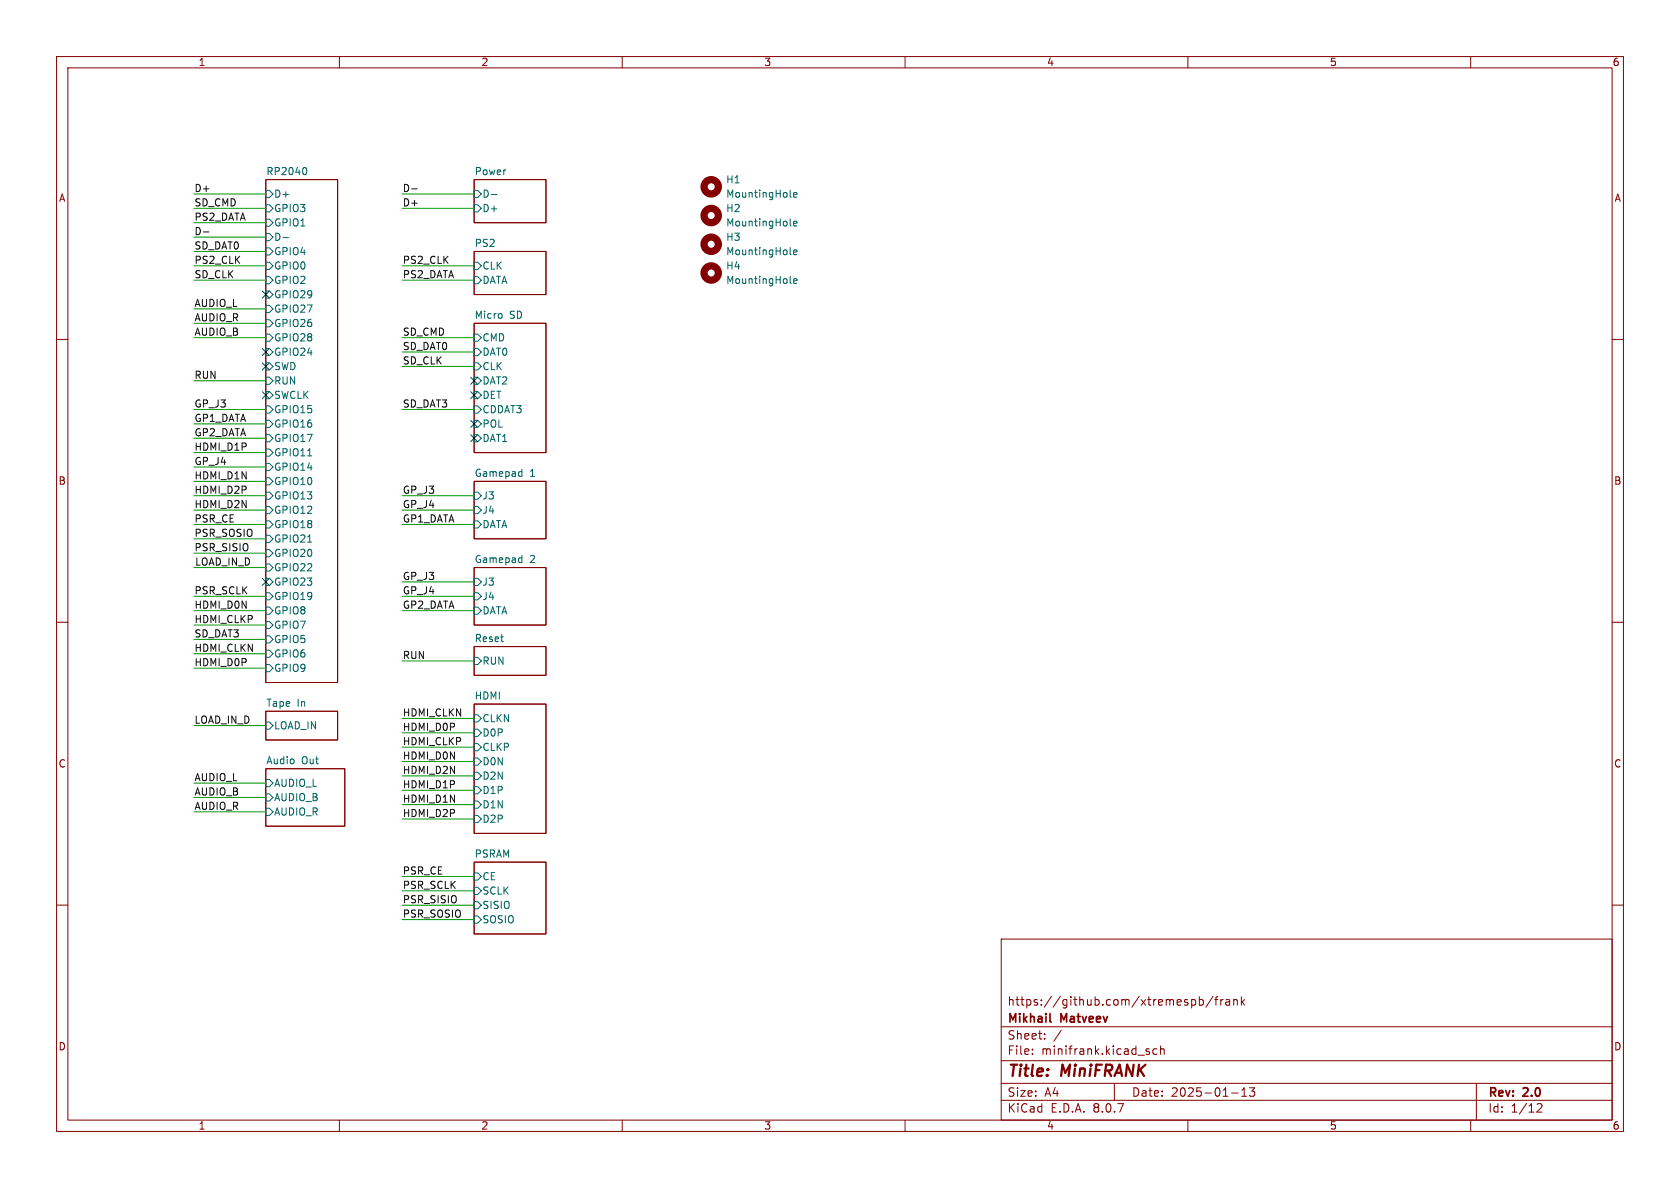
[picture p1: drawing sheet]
(kicad_sch
 (version 20231120)
 (generator "eeschema")
 (generator_version "8.0")
 (paper "A4")
 (title_block
  (title "MiniFRANK")
  (date "2025-01-13")
  (rev "2.0")
  (company "Mikhail Matveev")
  (comment 1 "https://github.com/xtremespb/frank"))
 (lib_symbols
  (symbol "Mechanical:MountingHole"
   (pin_names
    (offset 1.016)) (exclude_from_sim yes) (in_bom no) (on_board yes)
   (property "Reference" "H" (at 0 5.08 0) (effects (font (size 1.27 1.27))))
   (property "Value" "MountingHole" (at 0 3.175 0) (effects (font (size 1.27 1.27))))
   (property "Footprint" "" (at 0 0 0) (effects (font (size 1.27 1.27)) (hide yes)))
   (property "Datasheet" "~" (at 0 0 0) (effects (font (size 1.27 1.27)) (hide yes)))
   (property "Description" "Mounting Hole without connection" (at 0 0 0) (effects (font (size 1.27 1.27)) (hide yes)))
   (symbol "MountingHole_0_1"
    (circle (center 0 0) (radius 1.27) (stroke (width 1.27) (type default)) (fill (type none))))))
 (no_connect
  (at 83.82 77.47))
 (no_connect
  (at 46.99 62.23))
 (no_connect
  (at 83.82 74.93))
 (no_connect
  (at 46.99 69.85))
 (no_connect
  (at 46.99 102.87))
 (no_connect
  (at 83.82 69.85))
 (no_connect
  (at 83.82 67.31))
 (no_connect
  (at 46.99 64.77))
 (no_connect
  (at 46.99 52.07))
 (wire
  (pts (xy 34.29 115.57) (xy 46.99 115.57))
  (stroke (width 0) (type default)))
 (wire
  (pts (xy 34.29 77.47) (xy 46.99 77.47))
  (stroke (width 0) (type default)))
 (wire
  (pts (xy 71.12 49.53) (xy 83.82 49.53))
  (stroke (width 0) (type default)))
 (wire
  (pts (xy 34.29 128.27) (xy 46.99 128.27))
  (stroke (width 0) (type default)))
 (wire
  (pts (xy 34.29 110.49) (xy 46.99 110.49))
  (stroke (width 0) (type default)))
 (wire
  (pts (xy 34.29 140.97) (xy 46.99 140.97))
  (stroke (width 0) (type default)))
 (wire
  (pts (xy 71.12 62.23) (xy 83.82 62.23))
  (stroke (width 0) (type default)))
 (wire
  (pts (xy 34.29 82.55) (xy 46.99 82.55))
  (stroke (width 0) (type default)))
 (wire
  (pts (xy 34.29 105.41) (xy 46.99 105.41))
  (stroke (width 0) (type default)))
 (wire
  (pts (xy 71.12 139.7) (xy 83.82 139.7))
  (stroke (width 0) (type default)))
 (wire
  (pts (xy 34.29 100.33) (xy 46.99 100.33))
  (stroke (width 0) (type default)))
 (wire
  (pts (xy 34.29 118.11) (xy 46.99 118.11))
  (stroke (width 0) (type default)))
 (wire
  (pts (xy 34.29 74.93) (xy 46.99 74.93))
  (stroke (width 0) (type default)))
 (wire
  (pts (xy 34.29 92.71) (xy 46.99 92.71))
  (stroke (width 0) (type default)))
 (wire
  (pts (xy 34.29 57.15) (xy 46.99 57.15))
  (stroke (width 0) (type default)))
 (wire
  (pts (xy 34.29 97.79) (xy 46.99 97.79))
  (stroke (width 0) (type default)))
 (wire
  (pts (xy 34.29 90.17) (xy 46.99 90.17))
  (stroke (width 0) (type default)))
 (wire
  (pts (xy 71.12 92.71) (xy 83.82 92.71))
  (stroke (width 0) (type default)))
 (wire
  (pts (xy 34.29 113.03) (xy 46.99 113.03))
  (stroke (width 0) (type default)))
 (wire
  (pts (xy 34.29 44.45) (xy 46.99 44.45))
  (stroke (width 0) (type default)))
 (wire
  (pts (xy 34.29 49.53) (xy 46.99 49.53))
  (stroke (width 0) (type default)))
 (wire
  (pts (xy 71.12 157.48) (xy 83.82 157.48))
  (stroke (width 0) (type default)))
 (wire
  (pts (xy 34.29 143.51) (xy 46.99 143.51))
  (stroke (width 0) (type default)))
 (wire
  (pts (xy 71.12 36.83) (xy 83.82 36.83))
  (stroke (width 0) (type default)))
 (wire
  (pts (xy 71.12 134.62) (xy 83.82 134.62))
  (stroke (width 0) (type default)))
 (wire
  (pts (xy 71.12 34.29) (xy 83.82 34.29))
  (stroke (width 0) (type default)))
 (wire
  (pts (xy 71.12 102.87) (xy 83.82 102.87))
  (stroke (width 0) (type default)))
 (wire
  (pts (xy 71.12 129.54) (xy 83.82 129.54))
  (stroke (width 0) (type default)))
 (wire
  (pts (xy 71.12 127) (xy 83.82 127))
  (stroke (width 0) (type default)))
 (wire
  (pts (xy 34.29 107.95) (xy 46.99 107.95))
  (stroke (width 0) (type default)))
 (wire
  (pts (xy 71.12 72.39) (xy 83.82 72.39))
  (stroke (width 0) (type default)))
 (wire
  (pts (xy 34.29 72.39) (xy 46.99 72.39))
  (stroke (width 0) (type default)))
 (wire
  (pts (xy 34.29 36.83) (xy 46.99 36.83))
  (stroke (width 0) (type default)))
 (wire
  (pts (xy 34.29 34.29) (xy 46.99 34.29))
  (stroke (width 0) (type default)))
 (wire
  (pts (xy 34.29 80.01) (xy 46.99 80.01))
  (stroke (width 0) (type default)))
 (wire
  (pts (xy 71.12 107.95) (xy 83.82 107.95))
  (stroke (width 0) (type default)))
 (wire
  (pts (xy 34.29 95.25) (xy 46.99 95.25))
  (stroke (width 0) (type default)))
 (wire
  (pts (xy 71.12 142.24) (xy 83.82 142.24))
  (stroke (width 0) (type default)))
 (wire
  (pts (xy 34.29 85.09) (xy 46.99 85.09))
  (stroke (width 0) (type default)))
 (wire
  (pts (xy 34.29 138.43) (xy 46.99 138.43))
  (stroke (width 0) (type default)))
 (wire
  (pts (xy 71.12 160.02) (xy 83.82 160.02))
  (stroke (width 0) (type default)))
 (wire
  (pts (xy 34.29 41.91) (xy 46.99 41.91))
  (stroke (width 0) (type default)))
 (wire
  (pts (xy 71.12 46.99) (xy 83.82 46.99))
  (stroke (width 0) (type default)))
 (wire
  (pts (xy 71.12 154.94) (xy 83.82 154.94))
  (stroke (width 0) (type default)))
 (wire
  (pts (xy 71.12 132.08) (xy 83.82 132.08))
  (stroke (width 0) (type default)))
 (wire
  (pts (xy 34.29 54.61) (xy 46.99 54.61))
  (stroke (width 0) (type default)))
 (wire
  (pts (xy 71.12 87.63) (xy 83.82 87.63))
  (stroke (width 0) (type default)))
 (wire
  (pts (xy 34.29 87.63) (xy 46.99 87.63))
  (stroke (width 0) (type default)))
 (wire
  (pts (xy 71.12 90.17) (xy 83.82 90.17))
  (stroke (width 0) (type default)))
 (wire
  (pts (xy 71.12 116.84) (xy 83.82 116.84))
  (stroke (width 0) (type default)))
 (wire
  (pts (xy 34.29 46.99) (xy 46.99 46.99))
  (stroke (width 0) (type default)))
 (wire
  (pts (xy 34.29 67.31) (xy 46.99 67.31))
  (stroke (width 0) (type default)))
 (wire
  (pts (xy 71.12 105.41) (xy 83.82 105.41))
  (stroke (width 0) (type default)))
 (wire
  (pts (xy 34.29 39.37) (xy 46.99 39.37))
  (stroke (width 0) (type default)))
 (wire
  (pts (xy 71.12 162.56) (xy 83.82 162.56))
  (stroke (width 0) (type default)))
 (wire
  (pts (xy 71.12 137.16) (xy 83.82 137.16))
  (stroke (width 0) (type default)))
 (wire
  (pts (xy 34.29 59.69) (xy 46.99 59.69))
  (stroke (width 0) (type default)))
 (wire
  (pts (xy 71.12 64.77) (xy 83.82 64.77))
  (stroke (width 0) (type default)))
 (wire
  (pts (xy 71.12 144.78) (xy 83.82 144.78))
  (stroke (width 0) (type default)))
 (wire
  (pts (xy 71.12 59.69) (xy 83.82 59.69))
  (stroke (width 0) (type default)))
 (label "SD_CLK"
  (at 34.29 49.53 0)
  (fields_autoplaced yes)
  (effects (font (size 1.27 1.27)) (justify left bottom)))
 (label "HDMI_D0N"
  (at 34.29 107.95 0)
  (fields_autoplaced yes)
  (effects (font (size 1.27 1.27)) (justify left bottom)))
 (label "D+"
  (at 71.12 36.83 0)
  (fields_autoplaced yes)
  (effects (font (size 1.27 1.27)) (justify left bottom)))
 (label "PS2_CLK"
  (at 34.29 46.99 0)
  (fields_autoplaced yes)
  (effects (font (size 1.27 1.27)) (justify left bottom)))
 (label "HDMI_CLKP"
  (at 71.12 132.08 0)
  (fields_autoplaced yes)
  (effects (font (size 1.27 1.27)) (justify left bottom)))
 (label "LOAD_IN_D"
  (at 44.45 100.33 180)
  (fields_autoplaced yes)
  (effects (font (size 1.27 1.27)) (justify right bottom)))
 (label "GP_J4"
  (at 71.12 105.41 0)
  (fields_autoplaced yes)
  (effects (font (size 1.27 1.27)) (justify left bottom)))
 (label "GP_J3"
  (at 71.12 102.87 0)
  (fields_autoplaced yes)
  (effects (font (size 1.27 1.27)) (justify left bottom)))
 (label "PSR_SCLK"
  (at 71.12 157.48 0)
  (fields_autoplaced yes)
  (effects (font (size 1.27 1.27)) (justify left bottom)))
 (label "SD_CMD"
  (at 71.12 59.69 0)
  (fields_autoplaced yes)
  (effects (font (size 1.27 1.27)) (justify left bottom)))
 (label "AUDIO_L"
  (at 34.29 138.43 0)
  (fields_autoplaced yes)
  (effects (font (size 1.27 1.27)) (justify left bottom)))
 (label "GP1_DATA"
  (at 71.12 92.71 0)
  (fields_autoplaced yes)
  (effects (font (size 1.27 1.27)) (justify left bottom)))
 (label "GP_J4"
  (at 34.29 82.55 0)
  (fields_autoplaced yes)
  (effects (font (size 1.27 1.27)) (justify left bottom)))
 (label "AUDIO_R"
  (at 34.29 57.15 0)
  (fields_autoplaced yes)
  (effects (font (size 1.27 1.27)) (justify left bottom)))
 (label "PSR_SISIO"
  (at 71.12 160.02 0)
  (fields_autoplaced yes)
  (effects (font (size 1.27 1.27)) (justify left bottom)))
 (label "D+"
  (at 34.29 34.29 0)
  (fields_autoplaced yes)
  (effects (font (size 1.27 1.27)) (justify left bottom)))
 (label "GP_J4"
  (at 71.12 90.17 0)
  (fields_autoplaced yes)
  (effects (font (size 1.27 1.27)) (justify left bottom)))
 (label "PS2_DATA"
  (at 71.12 49.53 0)
  (fields_autoplaced yes)
  (effects (font (size 1.27 1.27)) (justify left bottom)))
 (label "LOAD_IN_D"
  (at 34.29 128.27 0)
  (fields_autoplaced yes)
  (effects (font (size 1.27 1.27)) (justify left bottom)))
 (label "PSR_CE"
  (at 71.12 154.94 0)
  (fields_autoplaced yes)
  (effects (font (size 1.27 1.27)) (justify left bottom)))
 (label "HDMI_D1N"
  (at 34.29 85.09 0)
  (fields_autoplaced yes)
  (effects (font (size 1.27 1.27)) (justify left bottom)))
 (label "SD_DAT3"
  (at 71.12 72.39 0)
  (fields_autoplaced yes)
  (effects (font (size 1.27 1.27)) (justify left bottom)))
 (label "HDMI_D2N"
  (at 71.12 137.16 0)
  (fields_autoplaced yes)
  (effects (font (size 1.27 1.27)) (justify left bottom)))
 (label "AUDIO_B"
  (at 34.29 140.97 0)
  (fields_autoplaced yes)
  (effects (font (size 1.27 1.27)) (justify left bottom)))
 (label "HDMI_CLKN"
  (at 34.29 115.57 0)
  (fields_autoplaced yes)
  (effects (font (size 1.27 1.27)) (justify left bottom)))
 (label "SD_DAT0"
  (at 34.29 44.45 0)
  (fields_autoplaced yes)
  (effects (font (size 1.27 1.27)) (justify left bottom)))
 (label "HDMI_D0P"
  (at 34.29 118.11 0)
  (fields_autoplaced yes)
  (effects (font (size 1.27 1.27)) (justify left bottom)))
 (label "HDMI_D2N"
  (at 34.29 90.17 0)
  (fields_autoplaced yes)
  (effects (font (size 1.27 1.27)) (justify left bottom)))
 (label "PSR_SCLK"
  (at 34.29 105.41 0)
  (fields_autoplaced yes)
  (effects (font (size 1.27 1.27)) (justify left bottom)))
 (label "PS2_CLK"
  (at 71.12 46.99 0)
  (fields_autoplaced yes)
  (effects (font (size 1.27 1.27)) (justify left bottom)))
 (label "SD_DAT3"
  (at 34.29 113.03 0)
  (fields_autoplaced yes)
  (effects (font (size 1.27 1.27)) (justify left bottom)))
 (label "AUDIO_R"
  (at 34.29 143.51 0)
  (fields_autoplaced yes)
  (effects (font (size 1.27 1.27)) (justify left bottom)))
 (label "HDMI_CLKP"
  (at 34.29 110.49 0)
  (fields_autoplaced yes)
  (effects (font (size 1.27 1.27)) (justify left bottom)))
 (label "PSR_SOSIO"
  (at 34.29 95.25 0)
  (fields_autoplaced yes)
  (effects (font (size 1.27 1.27)) (justify left bottom)))
 (label "PSR_CE"
  (at 34.29 92.71 0)
  (fields_autoplaced yes)
  (effects (font (size 1.27 1.27)) (justify left bottom)))
 (label "HDMI_D2P"
  (at 71.12 144.78 0)
  (fields_autoplaced yes)
  (effects (font (size 1.27 1.27)) (justify left bottom)))
 (label "RUN"
  (at 34.29 67.31 0)
  (fields_autoplaced yes)
  (effects (font (size 1.27 1.27)) (justify left bottom)))
 (label "AUDIO_L"
  (at 34.29 54.61 0)
  (fields_autoplaced yes)
  (effects (font (size 1.27 1.27)) (justify left bottom)))
 (label "SD_CLK"
  (at 71.12 64.77 0)
  (fields_autoplaced yes)
  (effects (font (size 1.27 1.27)) (justify left bottom)))
 (label "HDMI_CLKN"
  (at 71.12 127 0)
  (fields_autoplaced yes)
  (effects (font (size 1.27 1.27)) (justify left bottom)))
 (label "GP1_DATA"
  (at 34.29 74.93 0)
  (fields_autoplaced yes)
  (effects (font (size 1.27 1.27)) (justify left bottom)))
 (label "HDMI_D1P"
  (at 34.29 80.01 0)
  (fields_autoplaced yes)
  (effects (font (size 1.27 1.27)) (justify left bottom)))
 (label "GP2_DATA"
  (at 71.12 107.95 0)
  (fields_autoplaced yes)
  (effects (font (size 1.27 1.27)) (justify left bottom)))
 (label "GP_J3"
  (at 34.29 72.39 0)
  (fields_autoplaced yes)
  (effects (font (size 1.27 1.27)) (justify left bottom)))
 (label "PS2_DATA"
  (at 34.29 39.37 0)
  (fields_autoplaced yes)
  (effects (font (size 1.27 1.27)) (justify left bottom)))
 (label "HDMI_D0N"
  (at 71.12 134.62 0)
  (fields_autoplaced yes)
  (effects (font (size 1.27 1.27)) (justify left bottom)))
 (label "HDMI_D1P"
  (at 71.12 139.7 0)
  (fields_autoplaced yes)
  (effects (font (size 1.27 1.27)) (justify left bottom)))
 (label "RUN"
  (at 71.12 116.84 0)
  (fields_autoplaced yes)
  (effects (font (size 1.27 1.27)) (justify left bottom)))
 (label "SD_CMD"
  (at 34.29 36.83 0)
  (fields_autoplaced yes)
  (effects (font (size 1.27 1.27)) (justify left bottom)))
 (label "PSR_SOSIO"
  (at 71.12 162.56 0)
  (fields_autoplaced yes)
  (effects (font (size 1.27 1.27)) (justify left bottom)))
 (label "HDMI_D2P"
  (at 34.29 87.63 0)
  (fields_autoplaced yes)
  (effects (font (size 1.27 1.27)) (justify left bottom)))
 (label "PSR_SISIO"
  (at 34.29 97.79 0)
  (fields_autoplaced yes)
  (effects (font (size 1.27 1.27)) (justify left bottom)))
 (label "SD_DAT0"
  (at 71.12 62.23 0)
  (fields_autoplaced yes)
  (effects (font (size 1.27 1.27)) (justify left bottom)))
 (label "GP_J3"
  (at 71.12 87.63 0)
  (fields_autoplaced yes)
  (effects (font (size 1.27 1.27)) (justify left bottom)))
 (label "D-"
  (at 71.12 34.29 0)
  (fields_autoplaced yes)
  (effects (font (size 1.27 1.27)) (justify left bottom)))
 (label "HDMI_D0P"
  (at 71.12 129.54 0)
  (fields_autoplaced yes)
  (effects (font (size 1.27 1.27)) (justify left bottom)))
 (label "GP2_DATA"
  (at 34.29 77.47 0)
  (fields_autoplaced yes)
  (effects (font (size 1.27 1.27)) (justify left bottom)))
 (label "HDMI_D1N"
  (at 71.12 142.24 0)
  (fields_autoplaced yes)
  (effects (font (size 1.27 1.27)) (justify left bottom)))
 (label "AUDIO_B"
  (at 34.29 59.69 0)
  (fields_autoplaced yes)
  (effects (font (size 1.27 1.27)) (justify left bottom)))
 (label "D-"
  (at 34.29 41.91 0)
  (fields_autoplaced yes)
  (effects (font (size 1.27 1.27)) (justify left bottom)))
 (symbol
  (lib_id "Mechanical:MountingHole")
  (at 125.73 43.18 0)
  (unit 1)
  (exclude_from_sim yes)
  (in_bom no)
  (on_board yes)
  (dnp no)
  (fields_autoplaced yes)
  (property "Reference" "H3" (at 128.27 41.9099 0) (effects (font (size 1.27 1.27)) (justify left)))
  (property "Value" "MountingHole" (at 128.27 44.4499 0) (effects (font (size 1.27 1.27)) (justify left)))
  (property "Footprint" "LIBS:MountingHole_2.7" (at 125.73 43.18 0) (effects (font (size 1.27 1.27)) (hide yes)))
  (property "Datasheet" "~" (at 125.73 43.18 0) (effects (font (size 1.27 1.27)) (hide yes)))
  (property "Description" "Mounting Hole without connection" (at 125.73 43.18 0) (effects (font (size 1.27 1.27)) (hide yes))))
 (symbol
  (lib_id "Mechanical:MountingHole")
  (at 125.73 38.1 0)
  (unit 1)
  (exclude_from_sim yes)
  (in_bom no)
  (on_board yes)
  (dnp no)
  (fields_autoplaced yes)
  (property "Reference" "H2" (at 128.27 36.8299 0) (effects (font (size 1.27 1.27)) (justify left)))
  (property "Value" "MountingHole" (at 128.27 39.3699 0) (effects (font (size 1.27 1.27)) (justify left)))
  (property "Footprint" "LIBS:MountingHole_2.7" (at 125.73 38.1 0) (effects (font (size 1.27 1.27)) (hide yes)))
  (property "Datasheet" "~" (at 125.73 38.1 0) (effects (font (size 1.27 1.27)) (hide yes)))
  (property "Description" "Mounting Hole without connection" (at 125.73 38.1 0) (effects (font (size 1.27 1.27)) (hide yes))))
 (symbol
  (lib_id "Mechanical:MountingHole")
  (at 125.73 48.26 0)
  (unit 1)
  (exclude_from_sim yes)
  (in_bom no)
  (on_board yes)
  (dnp no)
  (fields_autoplaced yes)
  (property "Reference" "H4" (at 128.27 46.9899 0) (effects (font (size 1.27 1.27)) (justify left)))
  (property "Value" "MountingHole" (at 128.27 49.5299 0) (effects (font (size 1.27 1.27)) (justify left)))
  (property "Footprint" "LIBS:MountingHole_2.7" (at 125.73 48.26 0) (effects (font (size 1.27 1.27)) (hide yes)))
  (property "Datasheet" "~" (at 125.73 48.26 0) (effects (font (size 1.27 1.27)) (hide yes)))
  (property "Description" "Mounting Hole without connection" (at 125.73 48.26 0) (effects (font (size 1.27 1.27)) (hide yes))))
 (symbol
  (lib_id "Mechanical:MountingHole")
  (at 125.73 33.02 0)
  (unit 1)
  (exclude_from_sim yes)
  (in_bom no)
  (on_board yes)
  (dnp no)
  (fields_autoplaced yes)
  (property "Reference" "H1" (at 128.27 31.7499 0) (effects (font (size 1.27 1.27)) (justify left)))
  (property "Value" "MountingHole" (at 128.27 34.2899 0) (effects (font (size 1.27 1.27)) (justify left)))
  (property "Footprint" "LIBS:MountingHole_2.7" (at 125.73 33.02 0) (effects (font (size 1.27 1.27)) (hide yes)))
  (property "Datasheet" "~" (at 125.73 33.02 0) (effects (font (size 1.27 1.27)) (hide yes)))
  (property "Description" "Mounting Hole without connection" (at 125.73 33.02 0) (effects (font (size 1.27 1.27)) (hide yes))))
 (sheet
  (at 83.82 57.15)
  (size 12.7 22.86)
  (fields_autoplaced yes)
  (stroke (width 0.1524) (type solid))
  (fill (color 0 0 0 0.0000))
  (property "Sheetname" "Micro SD" (at 83.82 56.4384 0) (effects (font (size 1.27 1.27)) (justify left bottom)))
  (property "Sheetfile" "sd.kicad_sch" (at 83.82 80.5946 0) (effects (font (size 1.27 1.27)) (justify left top) (hide yes)))
  (pin "CMD" input (at 83.82 59.69 180) (effects (font (size 1.27 1.27)) (justify left)))
  (pin "DAT0" input (at 83.82 62.23 180) (effects (font (size 1.27 1.27)) (justify left)))
  (pin "CLK" input (at 83.82 64.77 180) (effects (font (size 1.27 1.27)) (justify left)))
  (pin "DAT2" input (at 83.82 67.31 180) (effects (font (size 1.27 1.27)) (justify left)))
  (pin "DET" input (at 83.82 69.85 180) (effects (font (size 1.27 1.27)) (justify left)))
  (pin "CDDAT3" input (at 83.82 72.39 180) (effects (font (size 1.27 1.27)) (justify left)))
  (pin "POL" input (at 83.82 74.93 180) (effects (font (size 1.27 1.27)) (justify left)))
  (pin "DAT1" input (at 83.82 77.47 180) (effects (font (size 1.27 1.27)) (justify left))))
 (sheet
  (at 83.82 114.3)
  (size 12.7 5.08)
  (fields_autoplaced yes)
  (stroke (width 0.1524) (type solid))
  (fill (color 0 0 0 0.0000))
  (property "Sheetname" "Reset" (at 83.82 113.5884 0) (effects (font (size 1.27 1.27)) (justify left bottom)))
  (property "Sheetfile" "reset.kicad_sch" (at 83.82 119.9646 0) (effects (font (size 1.27 1.27)) (justify left top) (hide yes)))
  (pin "RUN" input (at 83.82 116.84 180) (effects (font (size 1.27 1.27)) (justify left))))
 (sheet
  (at 46.99 125.73)
  (size 12.7 5.08)
  (fields_autoplaced yes)
  (stroke (width 0.1524) (type solid))
  (fill (color 0 0 0 0.0000))
  (property "Sheetname" "Tape In" (at 46.99 125.0184 0) (effects (font (size 1.27 1.27)) (justify left bottom)))
  (property "Sheetfile" "tape.kicad_sch" (at 46.99 131.3946 0) (effects (font (size 1.27 1.27)) (justify left top) (hide yes)))
  (pin "LOAD_IN" input (at 46.99 128.27 180) (effects (font (size 1.27 1.27)) (justify left))))
 (sheet
  (at 83.82 31.75)
  (size 12.7 7.62)
  (fields_autoplaced yes)
  (stroke (width 0.1524) (type solid))
  (fill (color 0 0 0 0.0000))
  (property "Sheetname" "Power" (at 83.82 31.0384 0) (effects (font (size 1.27 1.27)) (justify left bottom)))
  (property "Sheetfile" "power.kicad_sch" (at 83.82 39.9546 0) (effects (font (size 1.27 1.27)) (justify left top) (hide yes)))
  (pin "D-" input (at 83.82 34.29 180) (effects (font (size 1.27 1.27)) (justify left)))
  (pin "D+" input (at 83.82 36.83 180) (effects (font (size 1.27 1.27)) (justify left))))
 (sheet
  (at 83.82 85.09)
  (size 12.7 10.16)
  (fields_autoplaced yes)
  (stroke (width 0.1524) (type solid))
  (fill (color 0 0 0 0.0000))
  (property "Sheetname" "Gamepad 1" (at 83.82 84.3784 0) (effects (font (size 1.27 1.27)) (justify left bottom)))
  (property "Sheetfile" "gamepad.kicad_sch" (at 83.82 95.8346 0) (effects (font (size 1.27 1.27)) (justify left top) (hide yes)))
  (pin "J3" input (at 83.82 87.63 180) (effects (font (size 1.27 1.27)) (justify left)))
  (pin "J4" input (at 83.82 90.17 180) (effects (font (size 1.27 1.27)) (justify left)))
  (pin "DATA" input (at 83.82 92.71 180) (effects (font (size 1.27 1.27)) (justify left))))
 (sheet
  (at 83.82 44.45)
  (size 12.7 7.62)
  (fields_autoplaced yes)
  (stroke (width 0.1524) (type solid))
  (fill (color 0 0 0 0.0000))
  (property "Sheetname" "PS2" (at 83.82 43.7384 0) (effects (font (size 1.27 1.27)) (justify left bottom)))
  (property "Sheetfile" "ps2.kicad_sch" (at 83.82 52.6546 0) (effects (font (size 1.27 1.27)) (justify left top) (hide yes)))
  (pin "CLK" input (at 83.82 46.99 180) (effects (font (size 1.27 1.27)) (justify left)))
  (pin "DATA" input (at 83.82 49.53 180) (effects (font (size 1.27 1.27)) (justify left))))
 (sheet
  (at 46.99 31.75)
  (size 12.7 88.9)
  (fields_autoplaced yes)
  (stroke (width 0.1524) (type solid))
  (fill (color 0 0 0 0.0000))
  (property "Sheetname" "RP2040" (at 46.99 31.0384 0) (effects (font (size 1.27 1.27)) (justify left bottom)))
  (property "Sheetfile" "rp2040.kicad_sch" (at 46.99 121.2346 0) (effects (font (size 1.27 1.27)) (justify left top) (hide yes)))
  (pin "D+" input (at 46.99 34.29 180) (effects (font (size 1.27 1.27)) (justify left)))
  (pin "GPIO3" input (at 46.99 36.83 180) (effects (font (size 1.27 1.27)) (justify left)))
  (pin "GPIO1" input (at 46.99 39.37 180) (effects (font (size 1.27 1.27)) (justify left)))
  (pin "D-" input (at 46.99 41.91 180) (effects (font (size 1.27 1.27)) (justify left)))
  (pin "GPIO4" input (at 46.99 44.45 180) (effects (font (size 1.27 1.27)) (justify left)))
  (pin "GPIO0" input (at 46.99 46.99 180) (effects (font (size 1.27 1.27)) (justify left)))
  (pin "GPIO2" input (at 46.99 49.53 180) (effects (font (size 1.27 1.27)) (justify left)))
  (pin "GPIO29" input (at 46.99 52.07 180) (effects (font (size 1.27 1.27)) (justify left)))
  (pin "GPIO27" input (at 46.99 54.61 180) (effects (font (size 1.27 1.27)) (justify left)))
  (pin "GPIO26" input (at 46.99 57.15 180) (effects (font (size 1.27 1.27)) (justify left)))
  (pin "GPIO28" input (at 46.99 59.69 180) (effects (font (size 1.27 1.27)) (justify left)))
  (pin "GPIO24" input (at 46.99 62.23 180) (effects (font (size 1.27 1.27)) (justify left)))
  (pin "SWD" input (at 46.99 64.77 180) (effects (font (size 1.27 1.27)) (justify left)))
  (pin "RUN" input (at 46.99 67.31 180) (effects (font (size 1.27 1.27)) (justify left)))
  (pin "SWCLK" input (at 46.99 69.85 180) (effects (font (size 1.27 1.27)) (justify left)))
  (pin "GPIO15" input (at 46.99 72.39 180) (effects (font (size 1.27 1.27)) (justify left)))
  (pin "GPIO16" input (at 46.99 74.93 180) (effects (font (size 1.27 1.27)) (justify left)))
  (pin "GPIO17" input (at 46.99 77.47 180) (effects (font (size 1.27 1.27)) (justify left)))
  (pin "GPIO11" input (at 46.99 80.01 180) (effects (font (size 1.27 1.27)) (justify left)))
  (pin "GPIO14" input (at 46.99 82.55 180) (effects (font (size 1.27 1.27)) (justify left)))
  (pin "GPIO10" input (at 46.99 85.09 180) (effects (font (size 1.27 1.27)) (justify left)))
  (pin "GPIO13" input (at 46.99 87.63 180) (effects (font (size 1.27 1.27)) (justify left)))
  (pin "GPIO12" input (at 46.99 90.17 180) (effects (font (size 1.27 1.27)) (justify left)))
  (pin "GPIO18" input (at 46.99 92.71 180) (effects (font (size 1.27 1.27)) (justify left)))
  (pin "GPIO21" input (at 46.99 95.25 180) (effects (font (size 1.27 1.27)) (justify left)))
  (pin "GPIO20" input (at 46.99 97.79 180) (effects (font (size 1.27 1.27)) (justify left)))
  (pin "GPIO22" input (at 46.99 100.33 180) (effects (font (size 1.27 1.27)) (justify left)))
  (pin "GPIO23" input (at 46.99 102.87 180) (effects (font (size 1.27 1.27)) (justify left)))
  (pin "GPIO19" input (at 46.99 105.41 180) (effects (font (size 1.27 1.27)) (justify left)))
  (pin "GPIO8" input (at 46.99 107.95 180) (effects (font (size 1.27 1.27)) (justify left)))
  (pin "GPIO7" input (at 46.99 110.49 180) (effects (font (size 1.27 1.27)) (justify left)))
  (pin "GPIO5" input (at 46.99 113.03 180) (effects (font (size 1.27 1.27)) (justify left)))
  (pin "GPIO6" input (at 46.99 115.57 180) (effects (font (size 1.27 1.27)) (justify left)))
  (pin "GPIO9" input (at 46.99 118.11 180) (effects (font (size 1.27 1.27)) (justify left))))
 (sheet
  (at 83.82 152.4)
  (size 12.7 12.7)
  (fields_autoplaced yes)
  (stroke (width 0.1524) (type solid))
  (fill (color 0 0 0 0.0000))
  (property "Sheetname" "PSRAM" (at 83.82 151.6884 0) (effects (font (size 1.27 1.27)) (justify left bottom)))
  (property "Sheetfile" "psram.kicad_sch" (at 83.82 165.6846 0) (effects (font (size 1.27 1.27)) (justify left top) (hide yes)))
  (pin "CE" input (at 83.82 154.94 180) (effects (font (size 1.27 1.27)) (justify left)))
  (pin "SCLK" input (at 83.82 157.48 180) (effects (font (size 1.27 1.27)) (justify left)))
  (pin "SISIO" input (at 83.82 160.02 180) (effects (font (size 1.27 1.27)) (justify left)))
  (pin "SOSIO" input (at 83.82 162.56 180) (effects (font (size 1.27 1.27)) (justify left))))
 (sheet
  (at 83.82 124.46)
  (size 12.7 22.86)
  (fields_autoplaced yes)
  (stroke (width 0.1524) (type solid))
  (fill (color 0 0 0 0.0000))
  (property "Sheetname" "HDMI" (at 83.82 123.7484 0) (effects (font (size 1.27 1.27)) (justify left bottom)))
  (property "Sheetfile" "hdmi.kicad_sch" (at 83.82 147.9046 0) (effects (font (size 1.27 1.27)) (justify left top) (hide yes)))
  (pin "CLKN" input (at 83.82 127 180) (effects (font (size 1.27 1.27)) (justify left)))
  (pin "D0P" input (at 83.82 129.54 180) (effects (font (size 1.27 1.27)) (justify left)))
  (pin "CLKP" input (at 83.82 132.08 180) (effects (font (size 1.27 1.27)) (justify left)))
  (pin "D0N" input (at 83.82 134.62 180) (effects (font (size 1.27 1.27)) (justify left)))
  (pin "D2N" input (at 83.82 137.16 180) (effects (font (size 1.27 1.27)) (justify left)))
  (pin "D1P" input (at 83.82 139.7 180) (effects (font (size 1.27 1.27)) (justify left)))
  (pin "D1N" input (at 83.82 142.24 180) (effects (font (size 1.27 1.27)) (justify left)))
  (pin "D2P" input (at 83.82 144.78 180) (effects (font (size 1.27 1.27)) (justify left))))
 (sheet
  (at 83.82 100.33)
  (size 12.7 10.16)
  (fields_autoplaced yes)
  (stroke (width 0.1524) (type solid))
  (fill (color 0 0 0 0.0000))
  (property "Sheetname" "Gamepad 2" (at 83.82 99.6184 0) (effects (font (size 1.27 1.27)) (justify left bottom)))
  (property "Sheetfile" "gamepad.kicad_sch" (at 83.82 111.0746 0) (effects (font (size 1.27 1.27)) (justify left top) (hide yes)))
  (pin "J3" input (at 83.82 102.87 180) (effects (font (size 1.27 1.27)) (justify left)))
  (pin "J4" input (at 83.82 105.41 180) (effects (font (size 1.27 1.27)) (justify left)))
  (pin "DATA" input (at 83.82 107.95 180) (effects (font (size 1.27 1.27)) (justify left))))
 (sheet
  (at 46.99 135.89)
  (size 13.97 10.16)
  (fields_autoplaced yes)
  (stroke (width 0.1524) (type solid))
  (fill (color 0 0 0 0.0000))
  (property "Sheetname" "Audio Out" (at 46.99 135.1784 0) (effects (font (size 1.27 1.27)) (justify left bottom)))
  (property "Sheetfile" "audio.kicad_sch" (at 46.99 146.6346 0) (effects (font (size 1.27 1.27)) (justify left top) (hide yes)))
  (pin "AUDIO_L" input (at 46.99 138.43 180) (effects (font (size 1.27 1.27)) (justify left)))
  (pin "AUDIO_B" input (at 46.99 140.97 180) (effects (font (size 1.27 1.27)) (justify left)))
  (pin "AUDIO_R" input (at 46.99 143.51 180) (effects (font (size 1.27 1.27)) (justify left))))
 (sheet_instances
  (path ""
   (page "1"))))
